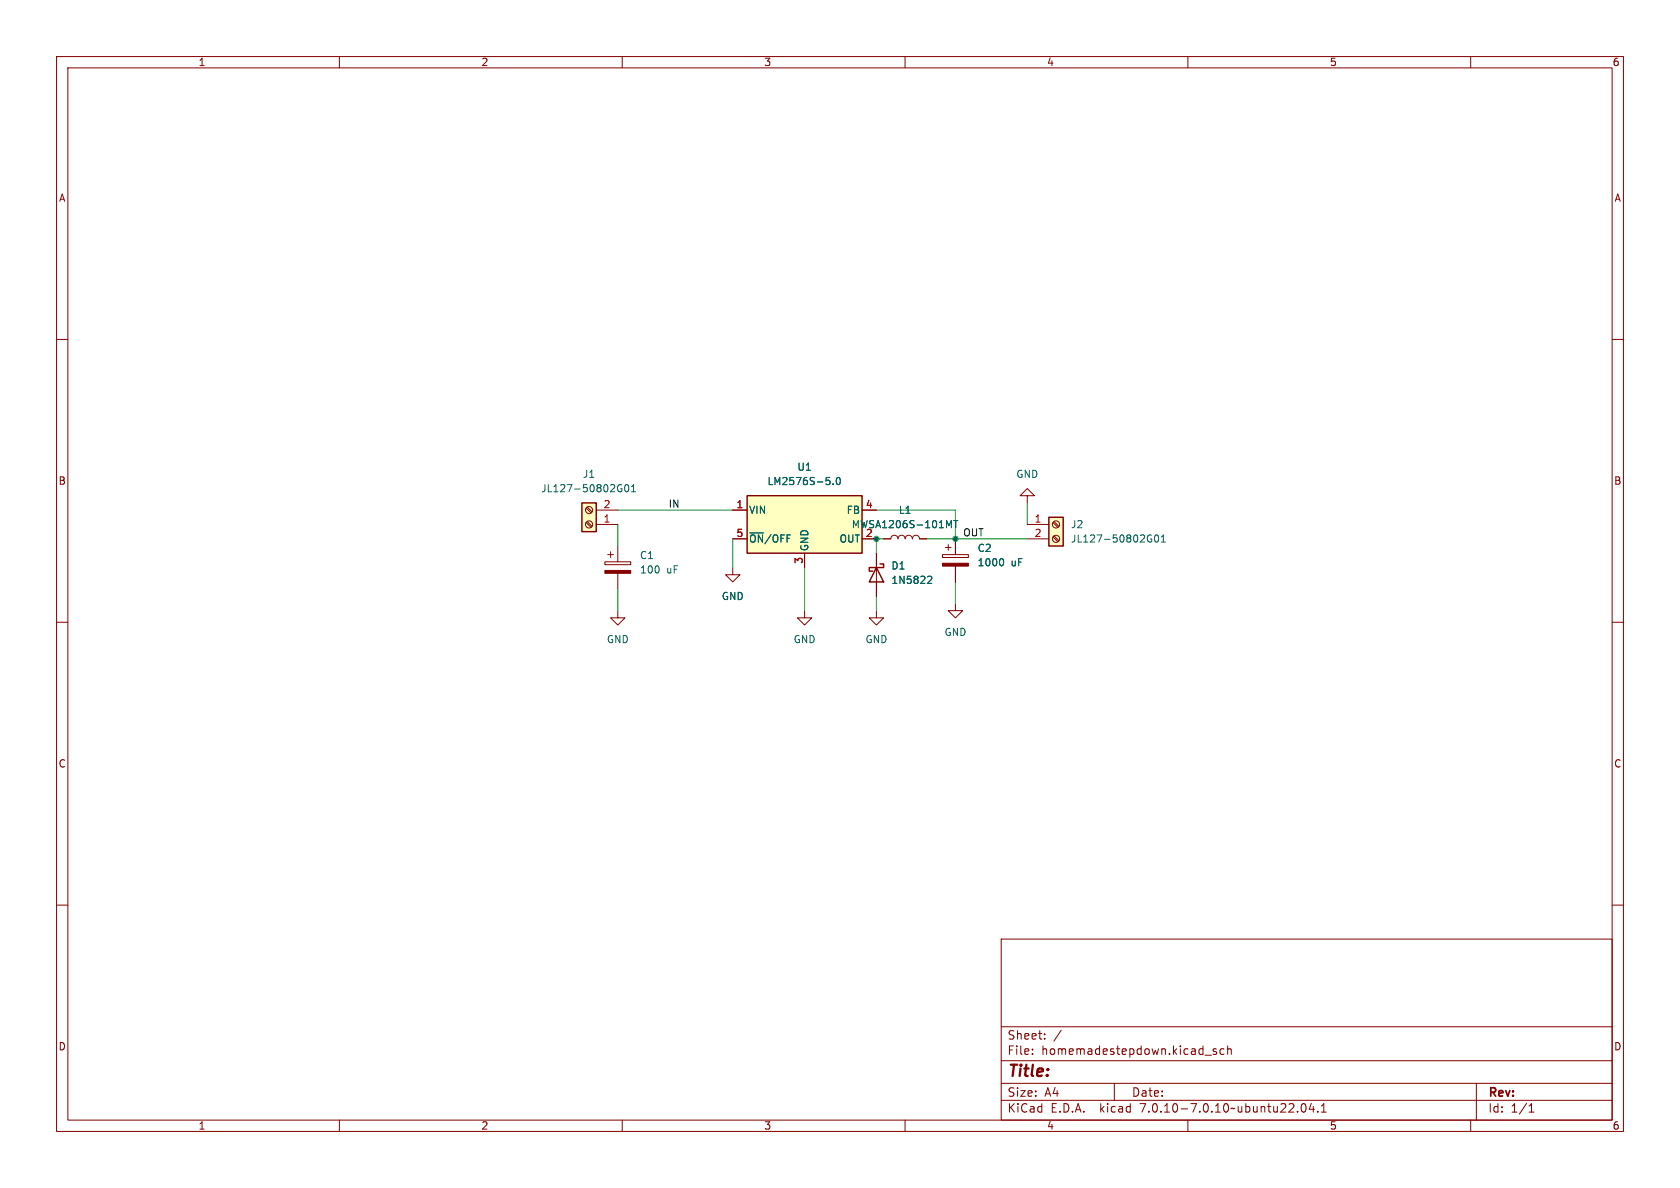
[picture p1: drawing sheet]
<svg xmlns="http://www.w3.org/2000/svg" width="297mm" height="210mm" viewBox="0 0 297 210" stroke-linecap="round" stroke-linejoin="round" font-family="sans-serif">
<g fill="none" stroke="#840000" stroke-width=".18">
<path d="M10 10h277v190h-277zM12 12h273v186h-273zM60 10v2M110 10v2M160 10v2M210 10v2M260 10v2M10 60h2M285 60h2M103.6 89.8l.9 .9M103.6 92.4l.9 .8M103.8 89.7l.9 .8"/>
<path d="M103.8 92.2l.9 .8M105.4 92.7h3.8M105.4 90.2h3.8M106.9 99.3h4.6v.5h-4.6zM107.4 98h1.1M107.9 97.5v1.1M109.2 96.5v2.8M129.5 95.3h2.6M129.5 90.2h2.6M142.2 97.8v2.5M152.4 95.3h2.5M152.4 90.2h2.5"/>
<path d="M154.9 97.8v7.6M156.2 95.3h1.3a.64 .64 0 0 1 .6-.7 .64 .64 0 0 1 .6 .7 .64 .64 0 0 1 .7-.7 .64 .64 0 0 1 .6 .7 .64 .64 0 0 1 .7-.7 .64 .64 0 0 1 .6 .7 .64 .64 0 0 1 .6-.7 .64 .64 0 0 1 .7 .7h1.2M166.6 98h4.6v.6h-4.6zM167.1 96.8h1M167.6 96.3v1M168.9 95.3v2.7M181.6 87.6h1.3l-1.3-1.2-1.3 1.2h1.3v1.3M181.6 95.3h3.8M181.6 92.7h3.8M186.2 94.9l.8 .9M186.2 92.4l.8 .8M186.3 94.7l.9 .9"/>
<path d="M186.3 92.2l.9 .8M10 110h2M109.2 108v1.2h1.3l-1.3 1.3-1.3-1.3h1.3M109.2 101.3v2.8M129.5 100.3v1.3h1.3l-1.3 1.3-1.2-1.3h1.2M142.2 108v1.2h1.3l-1.3 1.3-1.2-1.3h1.2M154.9 108v1.2h1.3l-1.3 1.3-1.2-1.3h1.2M168.9 106.7v1.3h1.3l-1.3 1.2-1.3-1.2h1.3M168.9 100.1v2.8M285 110h2M10 160h2M285 160h2"/>
<path d="M177 166h108v32h-108zM60 198v2M110 198v2M160 198v2M177 194.5h108M177 191.5h108M177 187.5h108M177 181.5h108M182.5 186.3v.1M182.5 185.5v.1M184.7 183.6v.1M184.7 182.8v.1"/>
<path d="M187.6 182.1l-1.3 2M197 191.5v3M210 198v2M213 186.5h1.2M215 185.5l-.3-.1-.2 .2v.2l.5 .2v.3h-.5M216.4 185.5l-.4-.1-.3 .3v.4l.1 .2h.6M217 185.5l.2-.1 .4 .1 .1 .9M217 184.9v1.5M229.4 196.5v.1M230.2 195.2l.2-.1a.81 .81 0 0 1 .6 .6 .81 .81 0 0 1-.3 .8l-.2 .1a.81 .81 0 0 1-.3-1.4zM231.8 195l-.3 1.1h.9M232.2 195.6v1"/>
<path d="M233 196.5v.1M233.6 196.6h.9M233.6 195.5l.4-.4v1.5M260 198v2M261 191.5v6.5M270.3 196.6h.9M270.3 195.5l.4-.4v1.5"/>
<circle cx="104.1" cy="90.2" r=".63"/>
<circle cx="104.1" cy="92.7" r=".63"/>
<circle cx="186.7" cy="92.7" r=".63"/>
<circle cx="186.7" cy="95.2" r=".63"/>
</g>
<g fill="none" stroke="#006464" stroke-width=".18">
<path d="M109.4 85.7h.5M109.7 86.4h.2v.4l-.2 .1h-.3M110.6 85.8l.1-.1a.68 .68 0 0 1 .5 .6 .68 .68 0 0 1-.5 .6l-.1-.1-.2-.3zM111.6 86.9h.8M111.6 86l.4-.3v1.2M147.3 85.5v.2M148 84.5l.1-.1a.68 .68 0 0 1 .5 .6 .68 .68 0 0 1-.5 .7l-.1-.2-.2-.3zM167.8 92.9l.4-.9v1.3M168.6 92h.7M169 92v1.3M177.1 98.8a.79 .79 0 0 1 0 1.2M203.1 94.6h.5"/>
<path d="M203.4 95.3h.2v.4l-.2 .1h-.3M204.2 94.7l.2-.1a.68 .68 0 0 1 .4 .6 .68 .68 0 0 1-.4 .6l-.2-.1-.1-.4zM205.3 95.8h.7M205.3 94.9l.4-.3v1.2M164.2 101.9h.4l.1 .3-.8 .9h.8"/>
</g>
<g fill="#ffffc2" stroke="#ffffc2" stroke-width=".18">
<path d="M185.4 91.4h2.6v5.1h-2.6z"/>
<path d="M132.1 87.6h20.3v10.2h-20.3z"/>
<path d="M102.9 88.9h2.5v5.1h-2.5z"/>
</g>
<path d="M102.9 88.9h2.5v5.1h-2.5zM132.1 87.6h20.3v10.2h-20.3zM155.6 99.7h.6v.6h-2.5v.7h.6M185.4 91.4h2.6v5.1h-2.6zM154.9 100.3l1.3 2.6h-2.5z" fill="none" stroke="#840000" stroke-width=".25"/>
<g fill="#840000" stroke="#840000" stroke-width=".18">
<path d="M106.9 100.8h4.6v.5h-4.6z"/>
<path d="M166.6 99.6h4.6v.5h-4.6z"/>
</g>
<path d="M109.2 92.7v3.8M109.2 90.2h20.3M129.5 95.3v5M154.9 90.2h14v5.1M156.2 95.3h-1.3v2.5M163.8 95.3h17.8M181.6 88.9v3.8M109.2 104.1v3.9M142.2 100.3v7.7M154.9 105.4v2.6M168.9 102.9v3.8" fill="none" stroke="#009600" stroke-width=".18"/>
<g fill="#009600" stroke="#009600" stroke-width=".18">
<circle cx="168.9" cy="95.3" r=".46"/>
<circle cx="154.9" cy="95.3" r=".46"/>
</g>
<text font-size="2.8" fill="#840000" x="178" y="190.9">Title:</text>
<g font-size="2.1" fill="#840000">
<text x="178" y="184">Sheet:</text>
<text x="178" y="186.7">File:</text>
<text x="184.1" y="186.7">homemadestepdown.kicad_sch</text>
<text x="178" y="196.9">KiCad</text>
<text x="178" y="194.1">Size:</text>
<text x="184.7" y="194.1">A4</text>
<text x="185.7" y="196.9">E.D.A.</text>
<text x="194.6" y="196.9">kicad</text>
<text x="200" y="194.1">Date:</text>
<text x="201.8" y="196.9">7.0.10-7.0.10~ubuntu22.04.1</text>
<text x="263" y="194.3">Rev:</text>
<text x="263" y="196.9">Id:</text>
<text x="267.1" y="196.9">1/1</text>
</g>
<g font-size="1.8" fill="#840000">
<text x="35" y="11.9">1</text>
<text x="85" y="11.9">2</text>
<text x="135" y="11.9">3</text>
<text x="185" y="11.9">4</text>
<text x="235" y="11.9">5</text>
<text x="285" y="11.9">6</text>
<text x="10.3" y="35.9">A</text>
<text x="285.3" y="35.9">A</text>
<text x="10.3" y="85.9">B</text>
<text x="285.3" y="85.9">B</text>
<text x="10.3" y="135.9">C</text>
<text x="285.3" y="135.9">C</text>
<text x="10.3" y="185.9">D</text>
<text x="285.3" y="185.9">D</text>
<text x="35" y="199.9">1</text>
<text x="85" y="199.9">2</text>
<text x="135" y="199.9">3</text>
<text x="185" y="199.9">4</text>
<text x="235" y="199.9">5</text>
<text x="285" y="199.9">6</text>
</g>
<g font-size="1.8" fill="#006464">
<text x="140.9" y="83.4">U1</text>
<text x="95.6" y="87.2">JL127-50802G01</text>
<text x="102.9" y="84.7">J1</text>
<text x="135.6" y="86">LM2576S-5.0</text>
<text x="179.6" y="84.7">GND</text>
<text x="132.3" y="91">VIN</text>
<text x="149.6" y="91">FB</text>
<text x="150.5" y="93.6">MWSA1206S-101MT</text>
<text x="158.8" y="91">L1</text>
<text x="189.2" y="93.6">J2</text>
<text x="113" y="99">C1</text>
<text x="113" y="101.6">100</text>
<text x="117.8" y="101.6">uF</text>
<text x="132.3" y="96.1">~{ON}/OFF</text>
<text x="143.1" y="97.5" transform="rotate(-90 143.1 97.5)">GND</text>
<text x="148.3" y="96.1">OUT</text>
<text x="157.5" y="100.9">D1</text>
<text x="172.7" y="97.8">C2</text>
<text x="172.7" y="100.3">1000</text>
<text x="178.7" y="100.3">uF</text>
<text x="189.2" y="96.1">JL127-50802G01</text>
<text x="127.5" y="106.3">GND</text>
<text x="157.5" y="103.4">1N5822</text>
<text x="107.2" y="113.9">GND</text>
<text x="140.2" y="113.9">GND</text>
<text x="152.9" y="113.9">GND</text>
<text x="166.9" y="112.6">GND</text>
</g>
<g font-size="1.8" fill="#a90000">
<text x="106.6" y="89.9">2</text>
<text x="130.1" y="89.9">1</text>
<text x="153" y="89.9">4</text>
<text x="106.6" y="92.5">1</text>
<text x="130.1" y="95">5</text>
<text x="153" y="95">2</text>
<text x="182.8" y="92.5">1</text>
<text x="182.8" y="95">2</text>
<text x="142" y="99.8" transform="rotate(-90 142 99.8)">3</text>
</g>
<g font-size="1.8" fill="#0f0f0f">
<text x="118.1" y="89.8">IN</text>
<text x="170.2" y="94.9">OUT</text>
</g>
</svg>
